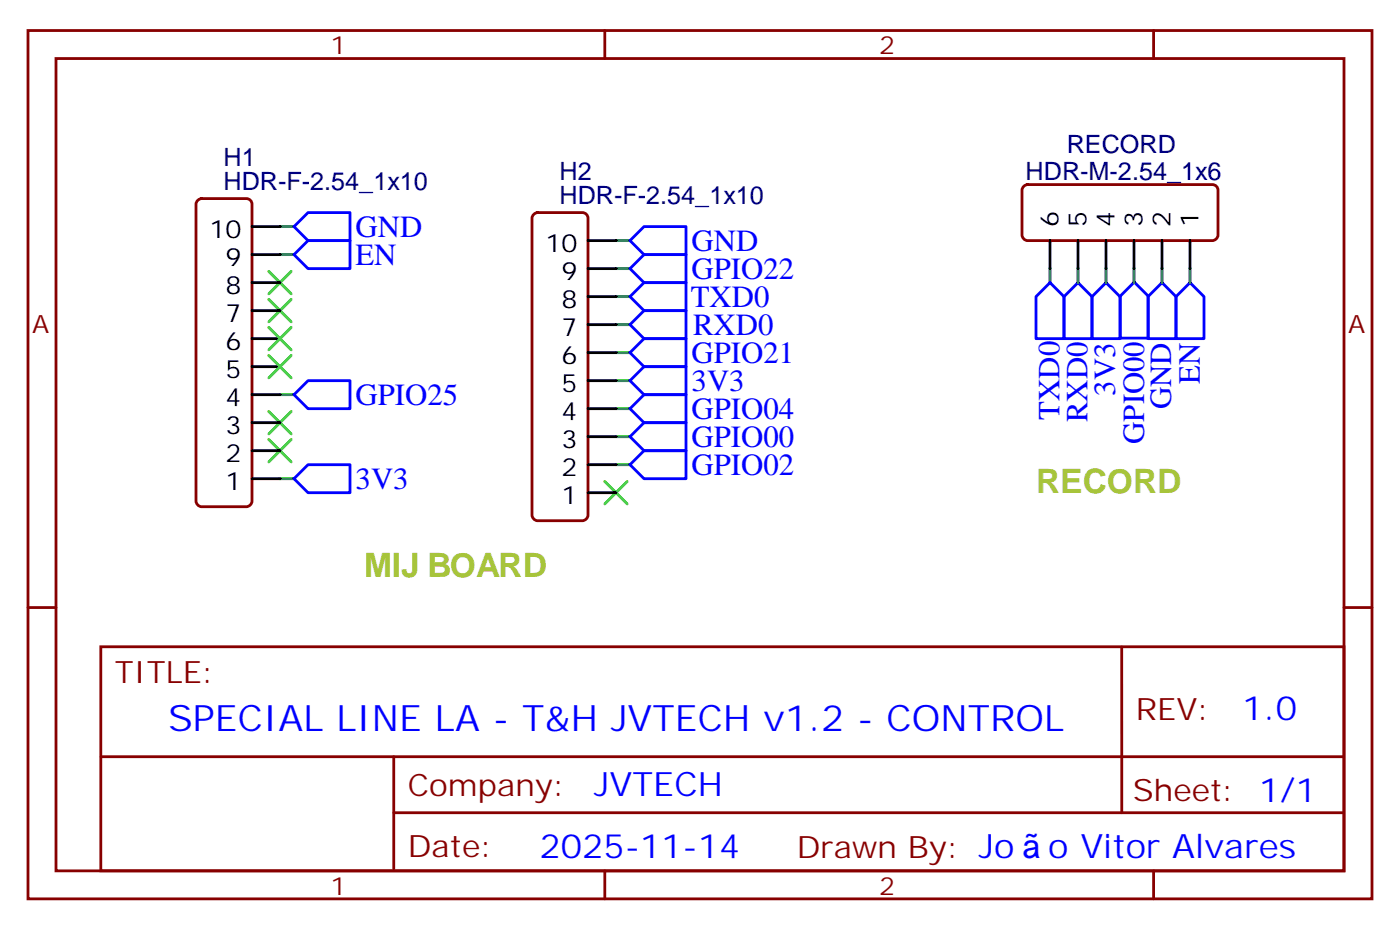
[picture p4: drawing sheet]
<svg xmlns="http://www.w3.org/2000/svg" width="176mm" height="117mm" viewBox="0 0 176 117" stroke-linecap="round" stroke-linejoin="round" font-family="sans-serif">
<g fill="none" stroke="#870000" stroke-width=".35">
<path d="M3.5 3.8h169.4v109.4h-169.4zM7.1 7.4h162.2v102.3h-162.2zM76.2 3.8v3.6M145.3 3.8v3.6M24.9 25.2l.5-.2h5.6a.71 .71 0 0 1 .7 .7v37.4a.76 .76 0 0 1-.7 .7h-5.6a.76 .76 0 0 1-.7-.7v-37.4zM67.3 27l.4-.2h5.7a.71 .71 0 0 1 .7 .7v37.4a.76 .76 0 0 1-.7 .7h-5.7a.76 .76 0 0 1-.7-.7v-37.4zM129 23.5l.5-.3h23.3a.71 .71 0 0 1 .7 .8v5.6a.76 .76 0 0 1-.7 .7h-23.3a.76 .76 0 0 1-.7-.7v-5.6zM3.5 76.5h3.6M169.3 76.5h3.6M12.7 81.5h156.6v28.2h-156.6zM12.7 95.3h156.5M49.6 95.3v14.1"/>
<path d="M141.3 81.5v20.9M49.6 102.4h119.6M76.2 109.7v3.5M145.3 109.7v3.5"/>
</g>
<g fill="none" stroke="#3c3" stroke-width=".35">
<path d="M33.9 34.2l2.8 2.8M33.9 37.7l2.8 2.8M36.7 34.2l-2.8 2.8M36.7 37.7l-2.8 2.8M33.9 51.8l2.8 2.8M33.9 55.4l2.8 2.8M33.9 41.2l2.8 2.9M33.9 44.8l2.8 2.8M36.7 51.8l-2.8 2.8M36.7 55.4l-2.8 2.8M36.7 41.2l-2.8 2.9M36.7 44.8l-2.8 2.8"/>
<path d="M76.2 60.6l2.8 2.9M79 60.6l-2.8 2.9"/>
</g>
<g fill="none" stroke="#008700" stroke-width=".35">
<path d="M35.3 32.1h1.7M35.3 28.5h1.7M77.6 37.4h1.8M77.6 33.8h1.8M77.6 30.3h1.8M132.3 33.8v1.8M135.8 33.8v1.8M139.3 33.8v1.8M142.9 33.8v1.8M146.4 33.8v1.8M149.9 33.8v1.8M35.3 49.7h1.7"/>
<path d="M77.6 58.5h1.8M77.6 55h1.8M77.6 51.5h1.8M77.6 47.9h1.8M77.6 44.4h1.8M77.6 40.9h1.8M35.3 60.3h1.7"/>
</g>
<g fill="none" stroke="#00f" stroke-width=".35">
<path d="M37 32.1l1.8-1.8h5.3v3.5h-5.3zM37 28.5l1.8-1.7h5.3v3.5h-5.3zM79.4 37.4l1.7-1.8h5.3v3.5h-5.3zM79.4 33.8l1.7-1.7h5.3v3.5h-5.3zM79.4 30.3l1.7-1.8h5.3v3.6h-5.3zM132.3 35.6l1.8 1.8v5.3h-3.6v-5.3zM135.8 35.6l1.8 1.8v5.3h-3.5v-5.3zM139.3 35.6l1.8 1.8v5.3h-3.5v-5.3zM142.9 35.5l1.8 1.8v5.3h-3.6v-5.3zM146.4 35.6l1.8 1.8v5.3h-3.6v-5.3zM149.9 35.6l1.8 1.8v5.3h-3.5v-5.3zM37 49.7l1.8-1.8h5.3v3.6h-5.3z"/>
<path d="M79.4 58.5l1.7-1.7h5.3v3.5h-5.3zM79.4 55l1.7-1.8h5.3v3.6h-5.3zM79.4 51.5l1.7-1.8h5.3v3.5h-5.3zM79.4 47.9l1.7-1.7h5.3v3.5h-5.3zM79.4 44.4l1.7-1.7h5.3v3.5h-5.3zM79.4 40.9l1.7-1.8h5.3v3.6h-5.3zM37 60.3l1.8-1.8h5.3v3.6h-5.3z"/>
</g>
<g fill="none" stroke="#000" stroke-width=".35">
<path d="M31.7 39.1h3.6M31.7 35.6h3.6M31.7 32.1h3.6M31.7 28.5h3.6M74.1 37.4h3.5M74.1 33.8h3.5M74.1 30.3h3.5M132.3 30.3v3.5M135.8 30.3v3.5M139.3 30.3v3.5M142.9 30.3v3.5M146.4 30.3v3.5"/>
<path d="M149.9 30.3v3.5M31.7 56.8h3.6M31.7 53.2h3.6M31.7 49.7h3.6M31.7 46.2h3.6M31.7 42.7h3.6M74.1 58.5h3.5M74.1 55h3.5M74.1 51.5h3.5M74.1 47.9h3.5M74.1 44.4h3.5M74.1 40.9h3.5"/>
<path d="M31.7 60.3h3.6M74.1 62.1h3.5"/>
</g>
<text font-size="4.6" fill="#00f" x="21.2" y="92">SPECIAL LINE LA - T&amp;H JVTECH v1.2 - CONTROL</text>
<g font-size="4.2" fill="#a7c43b">
<text x="130.5" y="62.1">RECORD</text>
<text x="45.9" y="72.6">MIJ BOARD</text>
</g>
<g font-size="4.2" fill="#00f">
<text x="156.5" y="90.7">1.0</text>
<text x="74.9" y="100.3">JVTECH</text>
<text x="68" y="108.1">2025-11-14</text>
<text x="132.1" y="108">o Vitor Alvares</text>
</g>
<g font-size="3.9" fill="#00f">
<text x="44.8" y="29.8">GND</text>
<text x="44.8" y="33.3">EN</text>
<text x="87.1" y="35.1">GPIO22</text>
<text x="87.1" y="31.6">GND</text>
<text x="87" y="38.6">TXD0</text>
<text x="87.1" y="45.7">GPIO21</text>
<text x="87.3" y="42.2">RXD0</text>
<text x="44.8" y="51">GPIO25</text>
<text x="87.1" y="52.7">GPIO04</text>
<text x="87.1" y="49.2">3V3</text>
<text x="133.5" y="52.9" transform="rotate(-90 133.5 52.9)">TXD0</text>
<text x="137" y="53.2" transform="rotate(-90 137 53.2)">RXD0</text>
<text x="140.5" y="49.8" transform="rotate(-90 140.5 49.8)">3V3</text>
<text x="147.6" y="51.5" transform="rotate(-90 147.6 51.5)">GND</text>
<text x="151.2" y="48.4" transform="rotate(-90 151.2 48.4)">EN</text>
<text x="87.1" y="59.8">GPIO02</text>
<text x="87.1" y="56.3">GPIO00</text>
<text x="144.1" y="55.9" transform="rotate(-90 144.1 55.9)">GPIO00</text>
<text x="44.8" y="61.5">3V3</text>
</g>
<g font-size="3.9" fill="#800">
<text x="14.5" y="86">TITLE:</text>
<text x="143.1" y="90.7">REV:</text>
<text x="51.4" y="100.2">Company:</text>
<text x="142.7" y="100.9">Sheet: 1/1</text>
<text x="51.4" y="107.9">Date:</text>
<text x="100.4" y="108">Drawn By: Jo</text>
</g>
<g font-size="3.2" fill="#800">
<text x="41.6" y="6.8">1</text>
<text x="110.8" y="6.8">2</text>
<text x="4.1" y="41.9">A</text>
<text x="169.9" y="41.9">A</text>
<text x="41.6" y="112.7">1</text>
<text x="110.8" y="112.7">2</text>
</g>
<g font-size="3.2" fill="#000080">
<text x="28.2" y="24">HDR-F-2.54_1x10</text>
<text x="28.2" y="20.9">H1</text>
<text x="70.5" y="22.7">H2</text>
<text x="129.2" y="22.7">HDR-M-2.54_1x6</text>
<text x="134.4" y="19.2">RECORD</text>
<text x="70.5" y="25.7">HDR-F-2.54_1x10</text>
</g>
<g font-size="3.2">
<text x="26.4" y="30">10</text>
<text x="133.3" y="28.5" transform="rotate(-90 133.3 28.5)">6</text>
<text x="136.9" y="28.5" transform="rotate(-90 136.9 28.5)">5</text>
<text x="140.4" y="28.5" transform="rotate(-90 140.4 28.5)">4</text>
<text x="143.9" y="28.5" transform="rotate(-90 143.9 28.5)">3</text>
<text x="147.5" y="28.5" transform="rotate(-90 147.5 28.5)">2</text>
<text x="151" y="28.5" transform="rotate(-90 151 28.5)">1</text>
<text x="28.4" y="33.5">9</text>
<text x="68.7" y="31.7">10</text>
<text x="70.8" y="35.2">9</text>
<text x="28.4" y="40.5">7</text>
<text x="28.4" y="37">8</text>
<text x="70.8" y="38.8">8</text>
<text x="28.4" y="47.6">5</text>
<text x="28.4" y="44.1">6</text>
<text x="70.8" y="45.8">6</text>
<text x="70.8" y="42.3">7</text>
<text x="28.4" y="51.1">4</text>
<text x="70.8" y="52.9">4</text>
<text x="70.8" y="49.4">5</text>
<text x="28.4" y="58.2">2</text>
<text x="28.4" y="54.6">3</text>
<text x="70.8" y="59.9">2</text>
<text x="70.8" y="56.4">3</text>
<text x="28.4" y="61.7">1</text>
<text x="70.8" y="63.5">1</text>
</g>
</svg>
